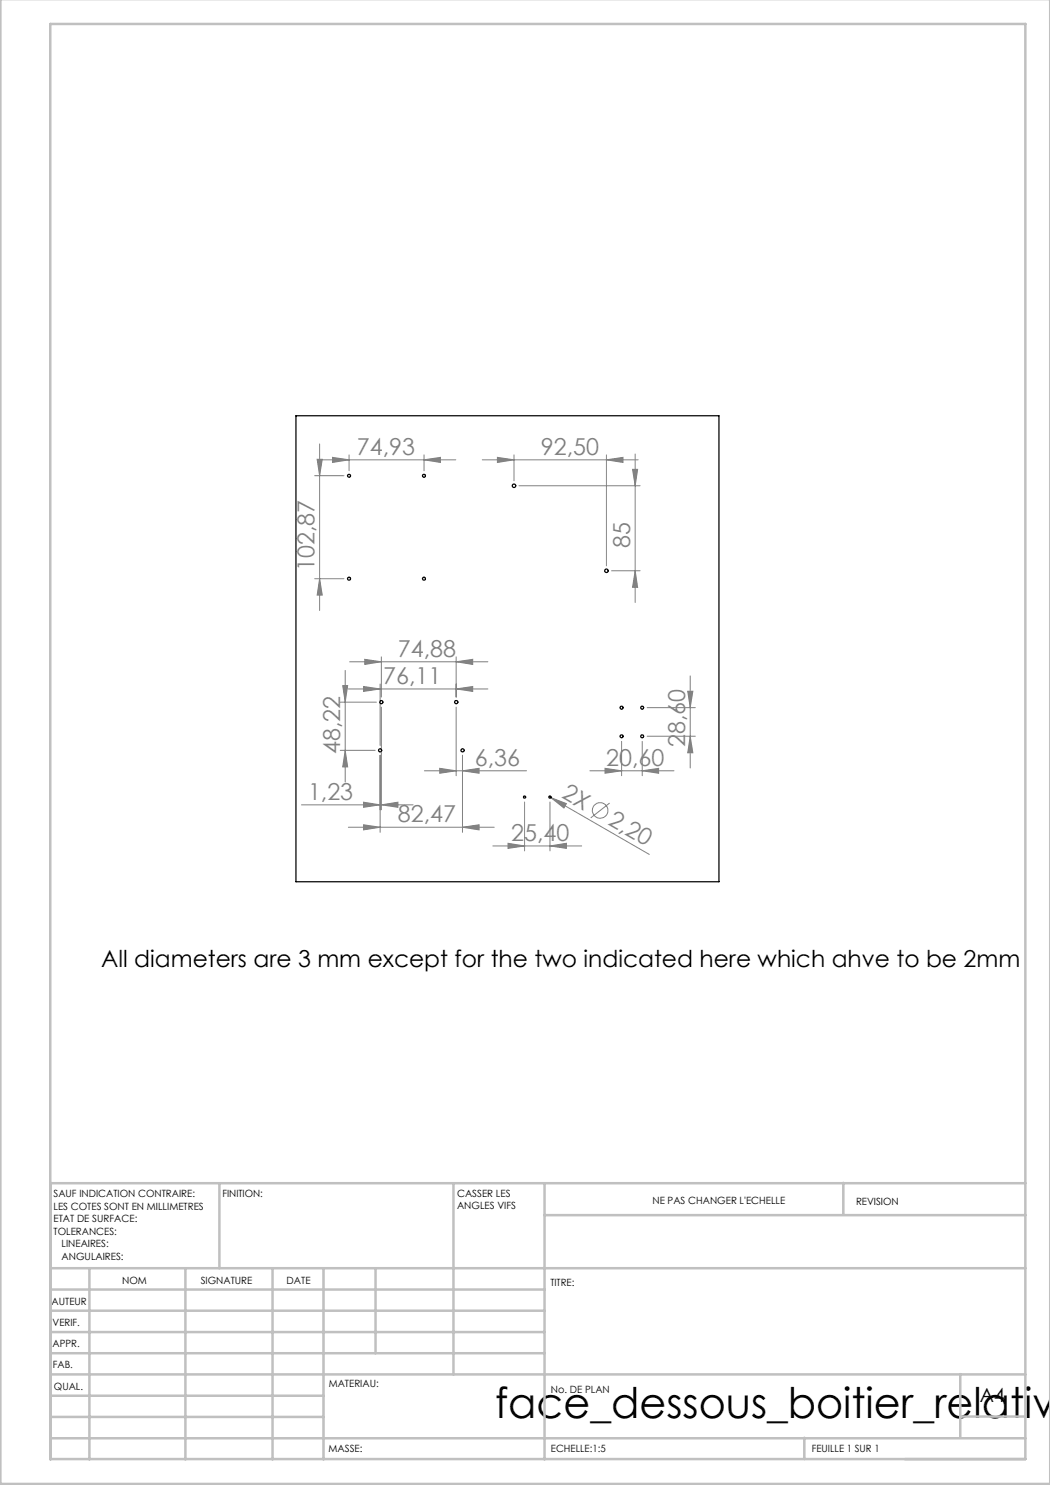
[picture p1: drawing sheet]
<svg xmlns="http://www.w3.org/2000/svg" width="210mm" height="297mm" viewBox="0 0 210 297" stroke-linecap="round" stroke-linejoin="round" font-family="sans-serif">
<g fill="none" stroke="#808080" stroke-width=".2">
<path d="M62.9 95.1h5.9M63.4 91.9h1.1l-.6 3.2zM63.5 92h27.7M63.9 88.8v33.3M66.5 91.5l3.3 .5-3.3 .5zM69.8 91v3.2M84.8 92l3.3-.5v1zM84.8 91v3.2M96.4 92h31.2M99.5 91.5l3.3 .5-3.3 .5zM102.8 91v5.2M103.8 97.2h24.2"/>
<path d="M121.3 92l3.3-.5v1zM121.3 91v22.2M126.5 93.9h1l-.5 3.3zM127 90.8v29.7M62.9 115.7h5.9M63.9 115.7l.6 3.3h-1.1zM122.3 114.2h5.7M127 114.2l.5 3.3h-1zM68.5 137.1h1l-.5 3.3zM69 134.1v22.3M69.7 137.8h27.9M69.9 132.4h27.7"/>
<path d="M72.7 137.3l3.3 .5-3.3 .5zM73 131.9l3.3 .5-3.3 .5zM76 136.8v12.3M76.3 131.4v8M91.2 137.8l3.3-.5v1zM91.2 132.4l3.3-.5v1zM91.2 131.4v8M137.5 138.3h1.1l-.6 3.2zM138 135.2v18.4M68.1 150.1h6.9M68.1 140.4h7.2M69 150.1l.5 3.3h-1z"/>
<path d="M76 151.1v15.4M76.3 141.4v20.6M84.9 154.2h20.4M87.9 153.7l3.3 .5-3.3 .5zM91.2 141.4v13.7M92.5 154.2l3.3-.5v1zM92.5 151.1v15.4M109.8 159.3l.4 .2M110.2 159.5l3.1 1.2-.5 .9zM110.2 159.5l19.7 11.4M118 154.2h16.8M121 153.7l3.3 .5-3.3 .5z"/>
<path d="M124.3 148.3v6.8M128.4 154.2l3.3-.5v1zM128.4 148.3v6.8M129.4 147.2h9.7M129.4 141.5h9.7M138 147.2l.6 3.4h-1.1zM60.3 161h22.3M69.7 165.4h29.1M72.7 160.4l3.3 .6-3.3 .5zM72.7 165l3.3 .4-3.3 .6zM76.3 161l3.3-.6v1.1zM92.5 165.4l3.3-.4v1z"/>
<path d="M98.6 169.2h17.7M101.6 168.7l3.3 .5-3.3 .5zM104.9 160.4v9.8M110 169.2l3.3-.5v1zM110 160.4v9.8M121.9 160.6l-3.8 3"/>
<circle cx="120" cy="162.1" r="1.55"/>
</g>
<g fill="none" stroke="#c0c0c0" stroke-width=".5">
<path d="M.1 -.1v296.9h209.9v-296.9M10.1 4.8h195v287h-195zM43.9 236.6v17M90.7 236.6v38.3M108.9 236.6v55.3M168.7 236.6v6.3M205.1 236.6h-195v55.3M10.1 253.6h195M10.1 257.9h98.8M17.9 253.6v38.3M37.1 253.6v38.3M54.5 253.6v38.3"/>
<path d="M64.7 253.6v38.3M75.1 253.6v17M108.9 243h96.2M10.1 270.6h98.8M10.1 266.4h98.8M10.1 262.1h98.8M10.1 279.1h54.6M10.1 274.9h195M192.1 274.8v12.7M10.1 287.7h195M10.1 283.4h54.6M160.9 287.5v4.3"/>
<path d="M192.1 283.3h13"/>
</g>
<g fill="#808080">
<path d="M110.2 159.5l3.1 1.2-.5 .9z"/>
<path d="M66.5 91.5l3.3 .5-3.3 .5zM84.8 92l3.3-.5v1zM99.5 91.5l3.3 .5-3.3 .5zM121.3 92l3.3-.5v1zM72.7 160.4l3.3 .6-3.3 .5zM76.3 161l3.3-.6v1.1zM72.7 165l3.3 .4-3.3 .6zM92.5 165.4l3.3-.4v1zM72.7 137.3l3.3 .5-3.3 .5zM91.2 137.8l3.3-.5v1zM73 131.9l3.3 .5-3.3 .5zM91.2 132.4l3.3-.5v1zM87.9 153.7l3.3 .5-3.3 .5zM92.5 154.2l3.3-.5v1zM101.6 168.7l3.3 .5-3.3 .5zM110 169.2l3.3-.5v1zM121 153.7l3.3 .5-3.3 .5zM128.4 154.2l3.3-.5v1z"/>
<path d="M69 150.1l.5 3.3h-1zM68.5 137.1h1l-.5 3.3zM138 147.2l.6 3.4h-1.1zM137.5 138.3h1.1l-.6 3.2z"/>
<path d="M126.5 93.9h1l-.5 3.3zM127 114.2l.5 3.3h-1z"/>
<path d="M63.4 91.9h1.1l-.6 3.2zM63.9 115.7l.6 3.3h-1.1z"/>
</g>
<g fill="none" stroke="#000" stroke-width=".25">
<path d="M59.2 83.1h84.6v93.3h-84.6z"/>
<circle cx="69.8" cy="95.2" r=".28"/>
<circle cx="84.8" cy="95.1" r=".29"/>
<circle cx="102.8" cy="97.2" r=".35"/>
<circle cx="69.8" cy="115.7" r=".29"/>
<circle cx="84.8" cy="115.7" r=".3"/>
<circle cx="121.3" cy="114.2" r=".35"/>
<circle cx="76" cy="150.1" r=".31"/>
<circle cx="76.3" cy="140.4" r=".32"/>
<circle cx="91.3" cy="140.4" r=".33"/>
<circle cx="92.5" cy="150.1" r=".32"/>
<circle cx="104.9" cy="159.4" r=".22"/>
<circle cx="110" cy="159.4" r=".22"/>
<circle cx="124.3" cy="141.5" r=".29"/>
<circle cx="124.3" cy="147.3" r=".28"/>
<circle cx="128.4" cy="141.5" r=".3"/>
<circle cx="128.4" cy="147.3" r=".29"/>
</g>
<text font-size="8.5" x="99.1" y="283.5">face_dessous_boitier_relativ</text>
<g font-size="4.7" fill="#808080">
<text x="71.4" y="90.9">74,93</text>
<text x="108.2" y="90.9">92,50</text>
<text x="126" y="109.7" transform="rotate(-90 126 109.7)">85</text>
<text x="62.9" y="114.2" transform="rotate(-90 62.9 114.2)">102,87</text>
<text x="79.6" y="131.3">74,88</text>
<text x="76.7" y="136.8">76,11</text>
<text x="137.1" y="149.4" transform="rotate(-90 137.1 149.4)">28,60</text>
<text x="68" y="150.8" transform="rotate(-90 68 150.8)">48,22</text>
<text x="95" y="153.1">6,36</text>
<text x="121.2" y="153.1">20,60</text>
<text x="61.6" y="159.9">1,23</text>
<text x="112.1" y="159.5" transform="rotate(30 112.1 159.5)">2X</text>
<text x="79.6" y="164.4">82,47</text>
<text x="121.4" y="164.8" transform="rotate(30 121.4 164.8)">2,20</text>
<text x="102.2" y="168.1">25,40</text>
</g>
<text font-size="4.7" x="20.2" y="193.4">All diameters are 3 mm except for the two indicated here which ahve to be 2mm</text>
<text font-size="3.9" x="196" y="280.4">A4</text>
<g font-size="2">
<text x="10.7" y="239.5">SAUF INDICATION CONTRAIRE:</text>
<text x="44.5" y="239.5">FINITION:</text>
<text x="91.4" y="239.4">CASSER LES</text>
<text x="10.7" y="242">LES COTES SONT EN MILLIMETRES</text>
<text x="10.7" y="244.5">ETAT DE SURFACE:</text>
<text x="91.4" y="241.9">ANGLES VIFS</text>
<text x="130.5" y="240.8">NE PAS CHANGER L'ECHELLE</text>
<text x="171.2" y="241">REVISION</text>
<text x="10.7" y="247">TOLERANCES:</text>
<text x="12.3" y="249.5">LINEAIRES:</text>
<text x="12.3" y="252">ANGULAIRES:</text>
<text x="24.4" y="256.9">NOM</text>
<text x="40.1" y="256.8">SIGNATURE</text>
<text x="57.3" y="256.8">DATE</text>
<text x="110.1" y="257.1">TITRE:</text>
<text x="10.3" y="260.9">AUTEUR</text>
<text x="10.5" y="269.3">APPR.</text>
<text x="10.5" y="265.2">VERIF.</text>
<text x="10.6" y="273.6">FAB.</text>
<text x="10.8" y="278">QUAL.</text>
<text x="65.8" y="277.4">MATERIAU:</text>
<text x="110.2" y="278.5">No. DE PLAN</text>
<text x="65.7" y="290.4">MASSE:</text>
<text x="110.2" y="290.5">ECHELLE:1:5</text>
<text x="162.4" y="290.4">FEUILLE 1 SUR 1</text>
</g>
</svg>
